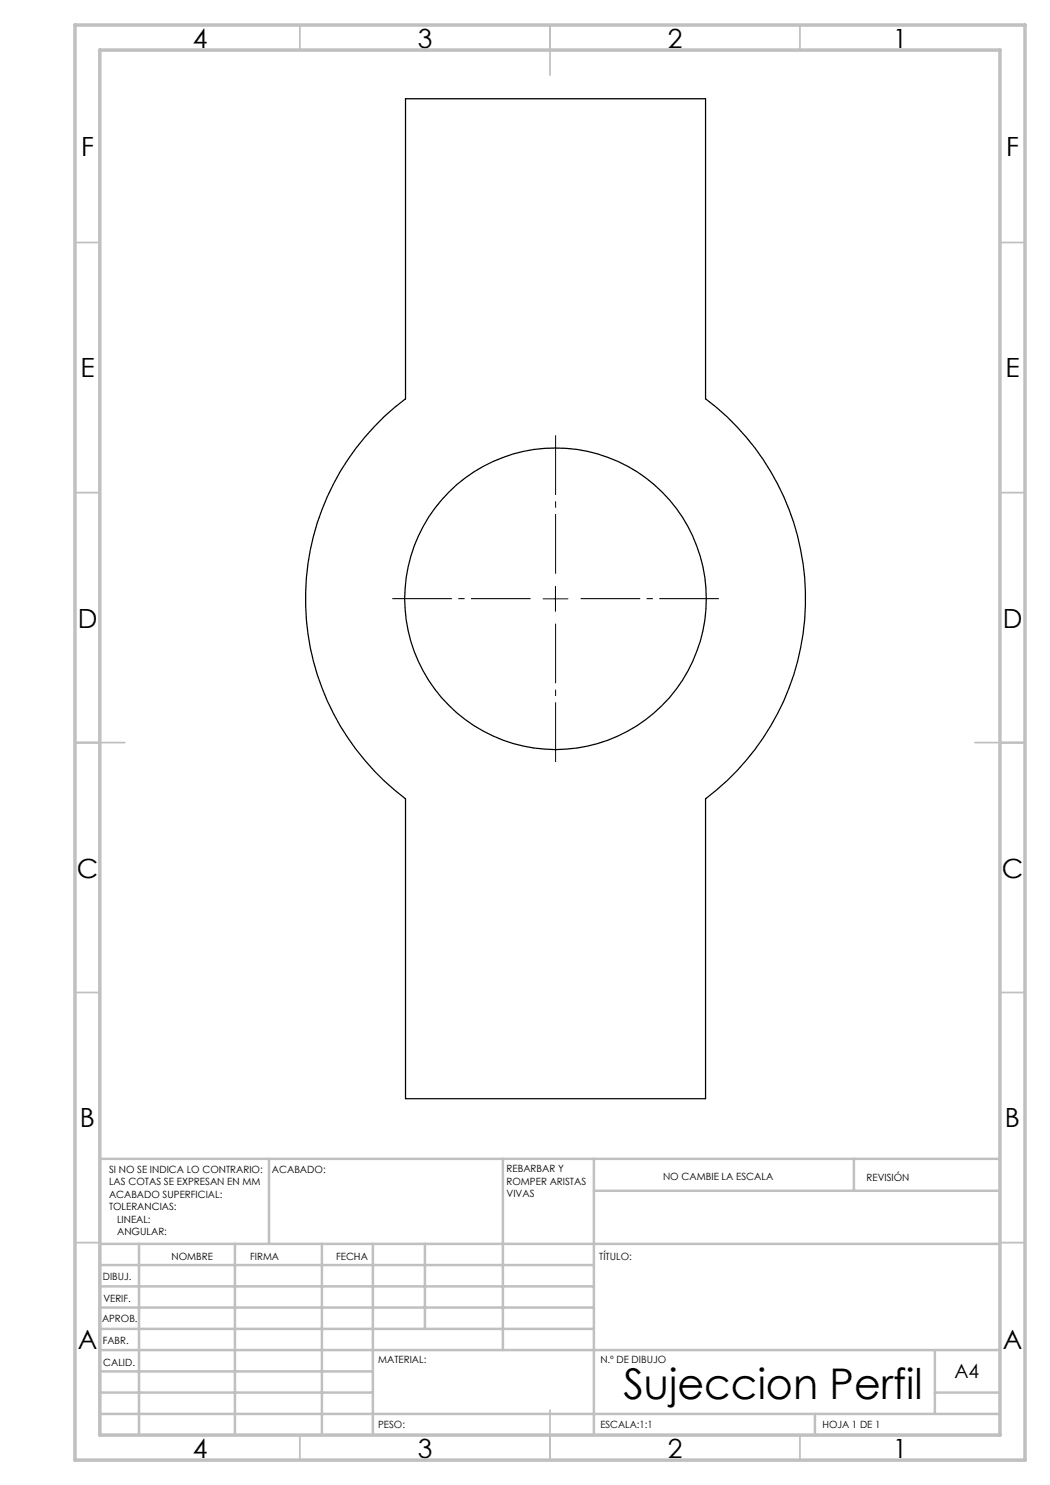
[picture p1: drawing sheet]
<svg xmlns="http://www.w3.org/2000/svg" width="210mm" height="297mm" viewBox="0 0 210 297" stroke-linecap="round" stroke-linejoin="round" font-family="sans-serif">
<g fill="none" stroke="#000" stroke-width=".25">
<path d="M81.1 19.8h60v60a50 50 0 0 1 0 80v59.9h-60v-59.9a50 50 0 0 1 0-80z"/>
<circle cx="111.1" cy="119.8" r="30.2"/>
</g>
<path d="M106.1 119.7h-27.6M111.1 114.7v-27.6M116.1 119.7h27.7M111.1 124.7v27.7" fill="none" stroke="#000" stroke-width=".2" stroke-dasharray="15.2 1.3 1.3 1.3" stroke-dashoffset="3.3" stroke-linecap="butt"/>
<path d="M108.6 119.8h5M111.1 117.3v5" fill="none" stroke="#000" stroke-width=".2"/>
<g fill="none" stroke="#c0c0c0" stroke-width=".35">
<path d="M60 5v5M110 5v10M160 5v5M15 48.5h5M200 48.5h5M15 98.5h5M200 98.5h5M15 148.5h10M195 148.5h10M15 198.5h5M200 198.5h5M15 248.5h5"/>
<path d="M200 248.5h5M60 287v5M110 282v10M160 287v5"/>
</g>
<g fill="none" stroke="#c0c0c0" stroke-width=".5">
<path d="M53.8 231.8v17M100.6 231.8v38.2M118.8 231.8v55.2M118.8 238.2h81.2M170.8 231.8v6.4M200 231.8h-180v55.2M20 248.8h180M20 257.3h98.8M20 253h98.8M27.8 248.8v38.2M47 248.8v38.2M64.4 248.8v38.2"/>
<path d="M74.6 248.8v38.2M85 248.8v17M20 265.8h98.8M20 261.5h98.8M20 278.5h54.6M20 274.3h54.6M20 270h180M187 278.5h13M187 270v12.8M20 282.8h180M163 282.8v4.2"/>
</g>
<path d="M15 5h190v287h-190zM20 10h180v277h-180z" fill="none" stroke="#c0c0c0" stroke-width=".7"/>
<text font-size="8.5" x="124.7" y="279.7">Sujeccion Perfil</text>
<g font-size="5.3">
<text x="38.5" y="9.5">4</text>
<text x="83.5" y="9.5">3</text>
<text x="133.6" y="9.5">2</text>
<text x="178.6" y="9.5">1</text>
<text x="16.2" y="31.3">F</text>
<text x="201.2" y="31.3">F</text>
<text x="16.1" y="75.5">E</text>
<text x="201.1" y="75.5">E</text>
<text x="15.5" y="125.5">D</text>
<text x="200.5" y="125.5">D</text>
<text x="15.4" y="175.5">C</text>
<text x="200.4" y="175.5">C</text>
<text x="16" y="225.5">B</text>
<text x="201" y="225.5">B</text>
<text x="15.5" y="269.8">A</text>
<text x="200.5" y="269.8">A</text>
<text x="38.5" y="291.5">4</text>
<text x="83.5" y="291.5">3</text>
<text x="133.6" y="291.5">2</text>
<text x="178.6" y="291.5">1</text>
</g>
<text font-size="3.9" x="190.9" y="275.5">A4</text>
<g font-size="2">
<text x="21.8" y="234.6">SI NO SE INDICA LO CONTRARIO:</text>
<text x="21.8" y="237.1">LAS COTAS SE EXPRESAN EN MM</text>
<text x="21.8" y="239.6">ACABADO SUPERFICIAL:</text>
<text x="54.4" y="234.6">ACABADO:</text>
<text x="101.3" y="234.5">REBARBAR Y</text>
<text x="101.3" y="237">ROMPER ARISTAS</text>
<text x="101.3" y="239.5">VIVAS</text>
<text x="132.6" y="236">NO CAMBIE LA ESCALA</text>
<text x="173.3" y="236.2">REVISIÓN</text>
<text x="21.8" y="242.1">TOLERANCIAS:</text>
<text x="23.4" y="244.6">LINEAL:</text>
<text x="23.4" y="247.1">ANGULAR:</text>
<text x="34.3" y="252">NOMBRE</text>
<text x="50" y="251.9">FIRMA</text>
<text x="67.2" y="251.9">FECHA</text>
<text x="119.9" y="251.9">TÍTULO:</text>
<text x="20.6" y="256.1">DIBUJ.</text>
<text x="20.7" y="260.3">VERIF.</text>
<text x="20.4" y="264.4">APROB.</text>
<text x="20.5" y="268.8">FABR.</text>
<text x="20.7" y="273.1">CALID.</text>
<text x="75.6" y="272.5">MATERIAL:</text>
<text x="120.1" y="272.5">N.º DE DIBUJO</text>
<text x="75.6" y="285.5">PESO:</text>
<text x="120.1" y="285.6">ESCALA:1:1</text>
<text x="164.5" y="285.6">HOJA 1 DE 1</text>
</g>
</svg>
